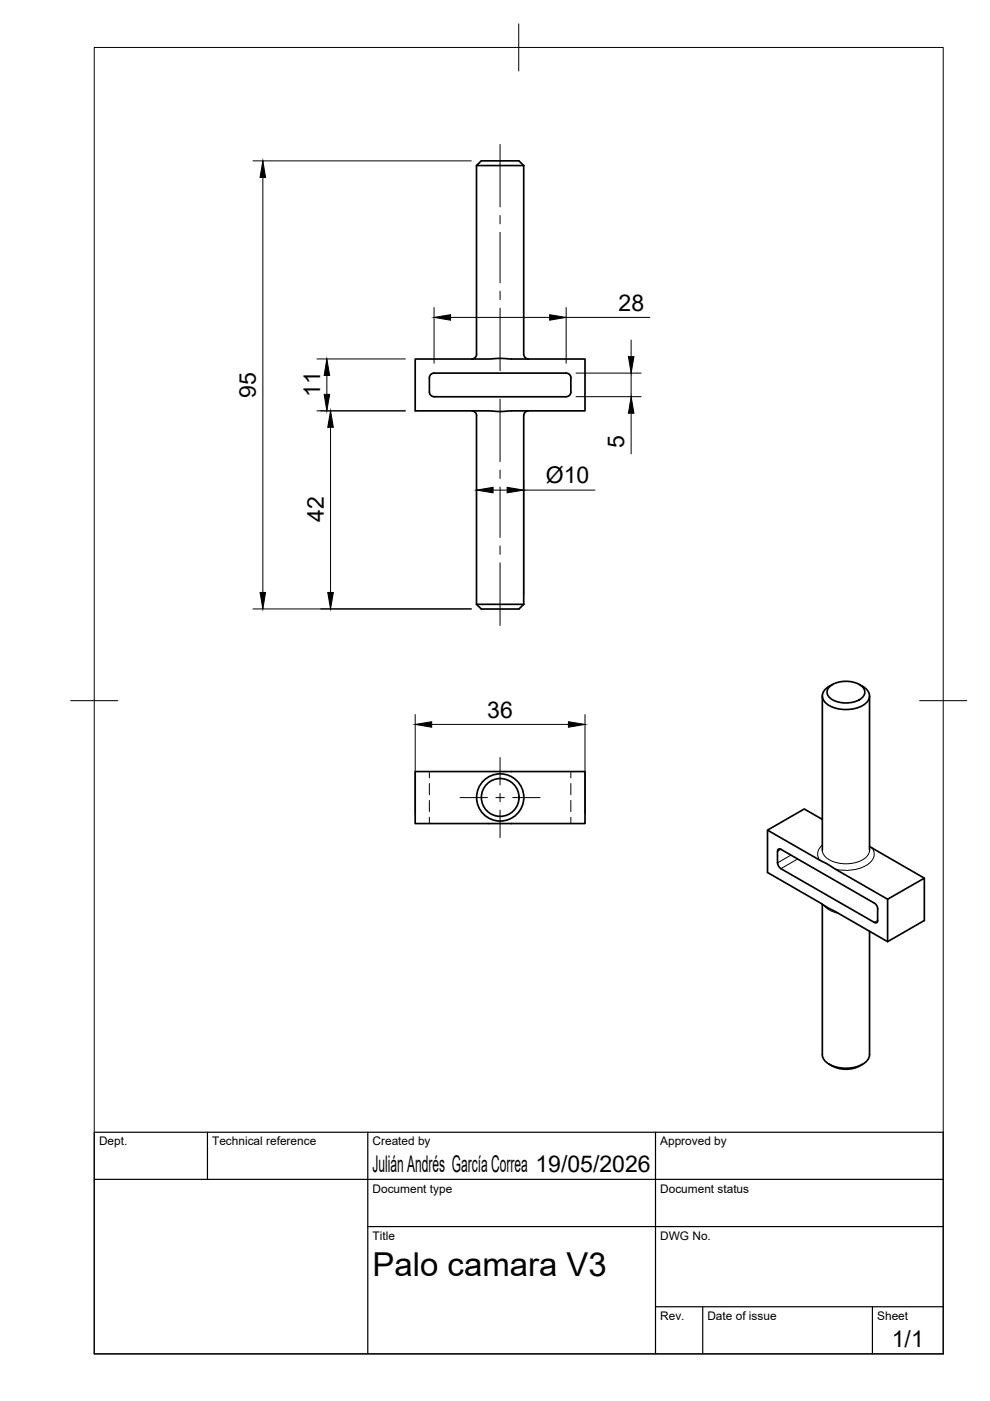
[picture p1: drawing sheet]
<svg xmlns="http://www.w3.org/2000/svg" width="210mm" height="297mm" viewBox="0 0 210 297" stroke-linecap="round" stroke-linejoin="round" font-family="sans-serif">
<!-- layer: Visible -->
<g fill="none" stroke="#000" stroke-width=".36">
<path d="M101 35.1h10M111 35.1l-1-1h-8l-1 1v40a.97 .97 0 0 1-1 1M111 35.1v40a1.01 1.01 0 0 0 1 1M88 76.1h15.8l2.1-.1 2.4 .1h15.7v11h-15.7l-2.1 .2-2.4-.2h-15.8zM91 80.1a1.01 1.01 0 0 1 1-1h28a1.01 1.01 0 0 1 1.1 1M91 80.1v3a1.04 1.04 0 0 0 1 1h28a1.01 1.01 0 0 0 1.1-1M100 87.1a1.01 1.01 0 0 1 1 1M101 88.1v40M111 88.1v40M112 87.1a1.01 1.01 0 0 0-1 1M121 80.1v3M101 128.1l1 1h8l1-1"/>
<path d="M101 128.1h10M174.3 147.6v32.7M175.8 145.5a2.15 2.15 0 0 0-1.5 2.1 2.15 2.15 0 0 0 1.5 2 7.5 7.5 0 0 0 7.7-.5 2.07 2.07 0 0 0-.6-3.6M175.9 145.5a5.9 5.9 0 0 1 6.9 0 1.64 1.64 0 0 1-.6 2.9 6.1 6.1 0 0 1-6.3-.4 1.52 1.52 0 0 1 0-2.5zM176.5 145.1l-.7 .4M182.2 145.1l.7 .4M184.4 147.6v32.7M88 163.6h36v11h-36zM174.3 173.7l-3.8-2.2-7.8 4.5 25.5 14.7 7.8-4.5v9l-7.8 4.5-12.6-7.2-12.9-7.5v-9M184.4 179.5l11.6 6.7M164.8 183l.1-2.5v-.3l.4-.2 20.1 11.5M164.9 182.9a1.57 1.57 0 0 0 .7 1.3"/>
<path d="M165.6 184.2l19.8 11.4M174.3 191.7v31.9M184.4 197.4v26.2M185.4 191.5a1.57 1.57 0 0 1 .7 1.2M186.1 192.7v2.5M186.1 195.2l-.2 .4h-.5M188.2 190.7v9M174.3 223.6a3.4 3.4 0 0 0 3.1 2.7 6.7 6.7 0 0 0 6.6-1.6l.4-1.1M175.8 225.6l.7 .4M176.5 226a6.3 6.3 0 0 0 5.7 0M182.9 225.6l-.7 .4"/>
<circle cx="106" cy="169.1" r="4"/>
<circle cx="106.1" cy="169.1" r="5"/>
</g>
<!-- layer: Hidden -->
<path d="M91 163.6v1.3M91 166.1v2.4M91 169.7v2.4M91 173.3v1.3M121 163.6v1.3M121 166.1v2.4M121 169.7v2.4M121 173.3v1.3" fill="none" stroke="#000" stroke-width=".21"/>
<!-- layer: Visible Narrow -->
<path d="M174.4 179.2a2.28 2.28 0 0 0-.6 3.1M184.9 179.8a2.48 2.48 0 0 1-1.3 3.7 9.4 9.4 0 0 1-6.4 .8M165.6 180.1l-.8 .4M167.7 181.3l-2.9 1.7M169.1 182.1l-3.5 2.1M174.3 180.3a3.4 3.4 0 0 0 3.1 2.6 6.7 6.7 0 0 0 6.6-1.5l.4-1.1M174.7 191.9l1.2 1.1 1.8 .6M186.1 195.2l-.7 .4" fill="none" stroke="#000" stroke-width=".21"/>
<!-- layer: BORDER -->
<path d="M20 10.1h180v276.9h-180zM110 5.1v10M15 148.6h10M195 148.6h10" fill="none" stroke="#000" stroke-width=".21"/>
<!-- layer: TITLEBLOCK -->
<path d="M20 240.1h180v46.9h-180zM20 250h180M44 240.1v9.9M78 240.1v46.9M139 240.1v46.9M78 260.1h122M139 277.1h61M149 277.1v9.9M185 277.1v9.9" fill="none" stroke="#000" stroke-width=".25"/>
<!-- layer: Smart Centers -->
<g fill="none" stroke="#000" stroke-width=".21">
<path d="M106 30.6v13.3M106 45.7v1.8M106 49.3v10.7M106 61.8v1.7M106 65.3v13.3M106 84.6v13.3M106 99.7v1.8M106 103.3v10.7M106 115.7v1.8M106 119.3v13.3M97.5 169.1h5.9M105.1 169.1h1.8"/>
<path d="M106 160.6v5.8M106 168.2v1.8M106 171.8v5.8M108.7 169.1h5.8"/>
</g>
<!-- layer: FD_Dimensions -->
<g fill="none" stroke="#000" stroke-width=".21">
<path d="M53.6 34.1h46.3M55.7 37.6v88M67.2 76.1h18.7M69.3 79.6v4M92 65.2v11.8M95.5 67.3h21M120 65.2v11.8M120 67.3h17.8M122.1 79.1h13.8M133.8 72.1v3.5M133.8 79.1v5M67.2 87.1h18.7"/>
<path d="M70.1 90.6v35M122.1 84.1h13.8M133.8 87.6v8.6M101 101.8v24.2M104.5 103.9h3M111 101.8v24.2M111 103.9h15.1M53.6 129.1h46.3M88 151.5v21M91.5 153.6h29M124 151.5v21"/>
</g>
<g fill="#000" stroke="#000" stroke-width=".21">
<path d="M55.7 34.1l.6 3.5h-1.2zM69.3 76.1l.6 3.5h-1.2zM92 67.3l3.5-.6v1.2zM116.5 66.7l3.5 .6-3.5 .6zM133.2 75.6h1.2l-.6 3.5zM68.7 83.6h1.2l-.6 3.5zM70.1 87.1l.6 3.5h-1.2zM133.8 84.1l.6 3.5h-1.2zM101 103.9l3.5-.6v1.2zM107.5 103.3l3.5 .6-3.5 .6zM55.1 125.6h1.2l-.6 3.5zM69.5 125.6h1.2l-.6 3.5z"/>
<path d="M88 153.6l3.5-.6v1.2zM120.5 153l3.5 .6-3.5 .6z"/>
</g>
<text font-size="7" x="79" y="270.6">Palo camara V3</text>
<g font-size="4.9">
<text x="131.2" y="65.8">28</text>
<text x="54.3" y="84.3" transform="rotate(-90 54.3 84.3)">95</text>
<text x="67.9" y="84.1" transform="rotate(-90 67.9 84.1)">11</text>
<text x="132.4" y="95" transform="rotate(-90 132.4 95)">5</text>
<text x="115.7" y="102.4">Ø10</text>
<text x="68.7" y="110.7" transform="rotate(-90 68.7 110.7)">42</text>
<text x="103.3" y="152.1">36</text>
<text x="79" y="248.5">Julián Andrés García Correa 19/05/2026</text>
<text x="189.1" y="285.7">1/1</text>
</g>
<g font-size="2.5">
<text x="21" y="242.9">Dept.</text>
<text x="45" y="242.9">Technical reference</text>
<text x="79" y="242.9">Created by</text>
<text x="140" y="242.9">Approved by</text>
<text x="79" y="252.8">Document type</text>
<text x="140" y="252.8">Document status</text>
<text x="79" y="262.9">Title</text>
<text x="140" y="262.9">DWG No.</text>
<text x="140" y="279.9">Rev.</text>
<text x="150" y="279.9">Date of issue</text>
<text x="186" y="279.9">Sheet</text>
</g>
</svg>
